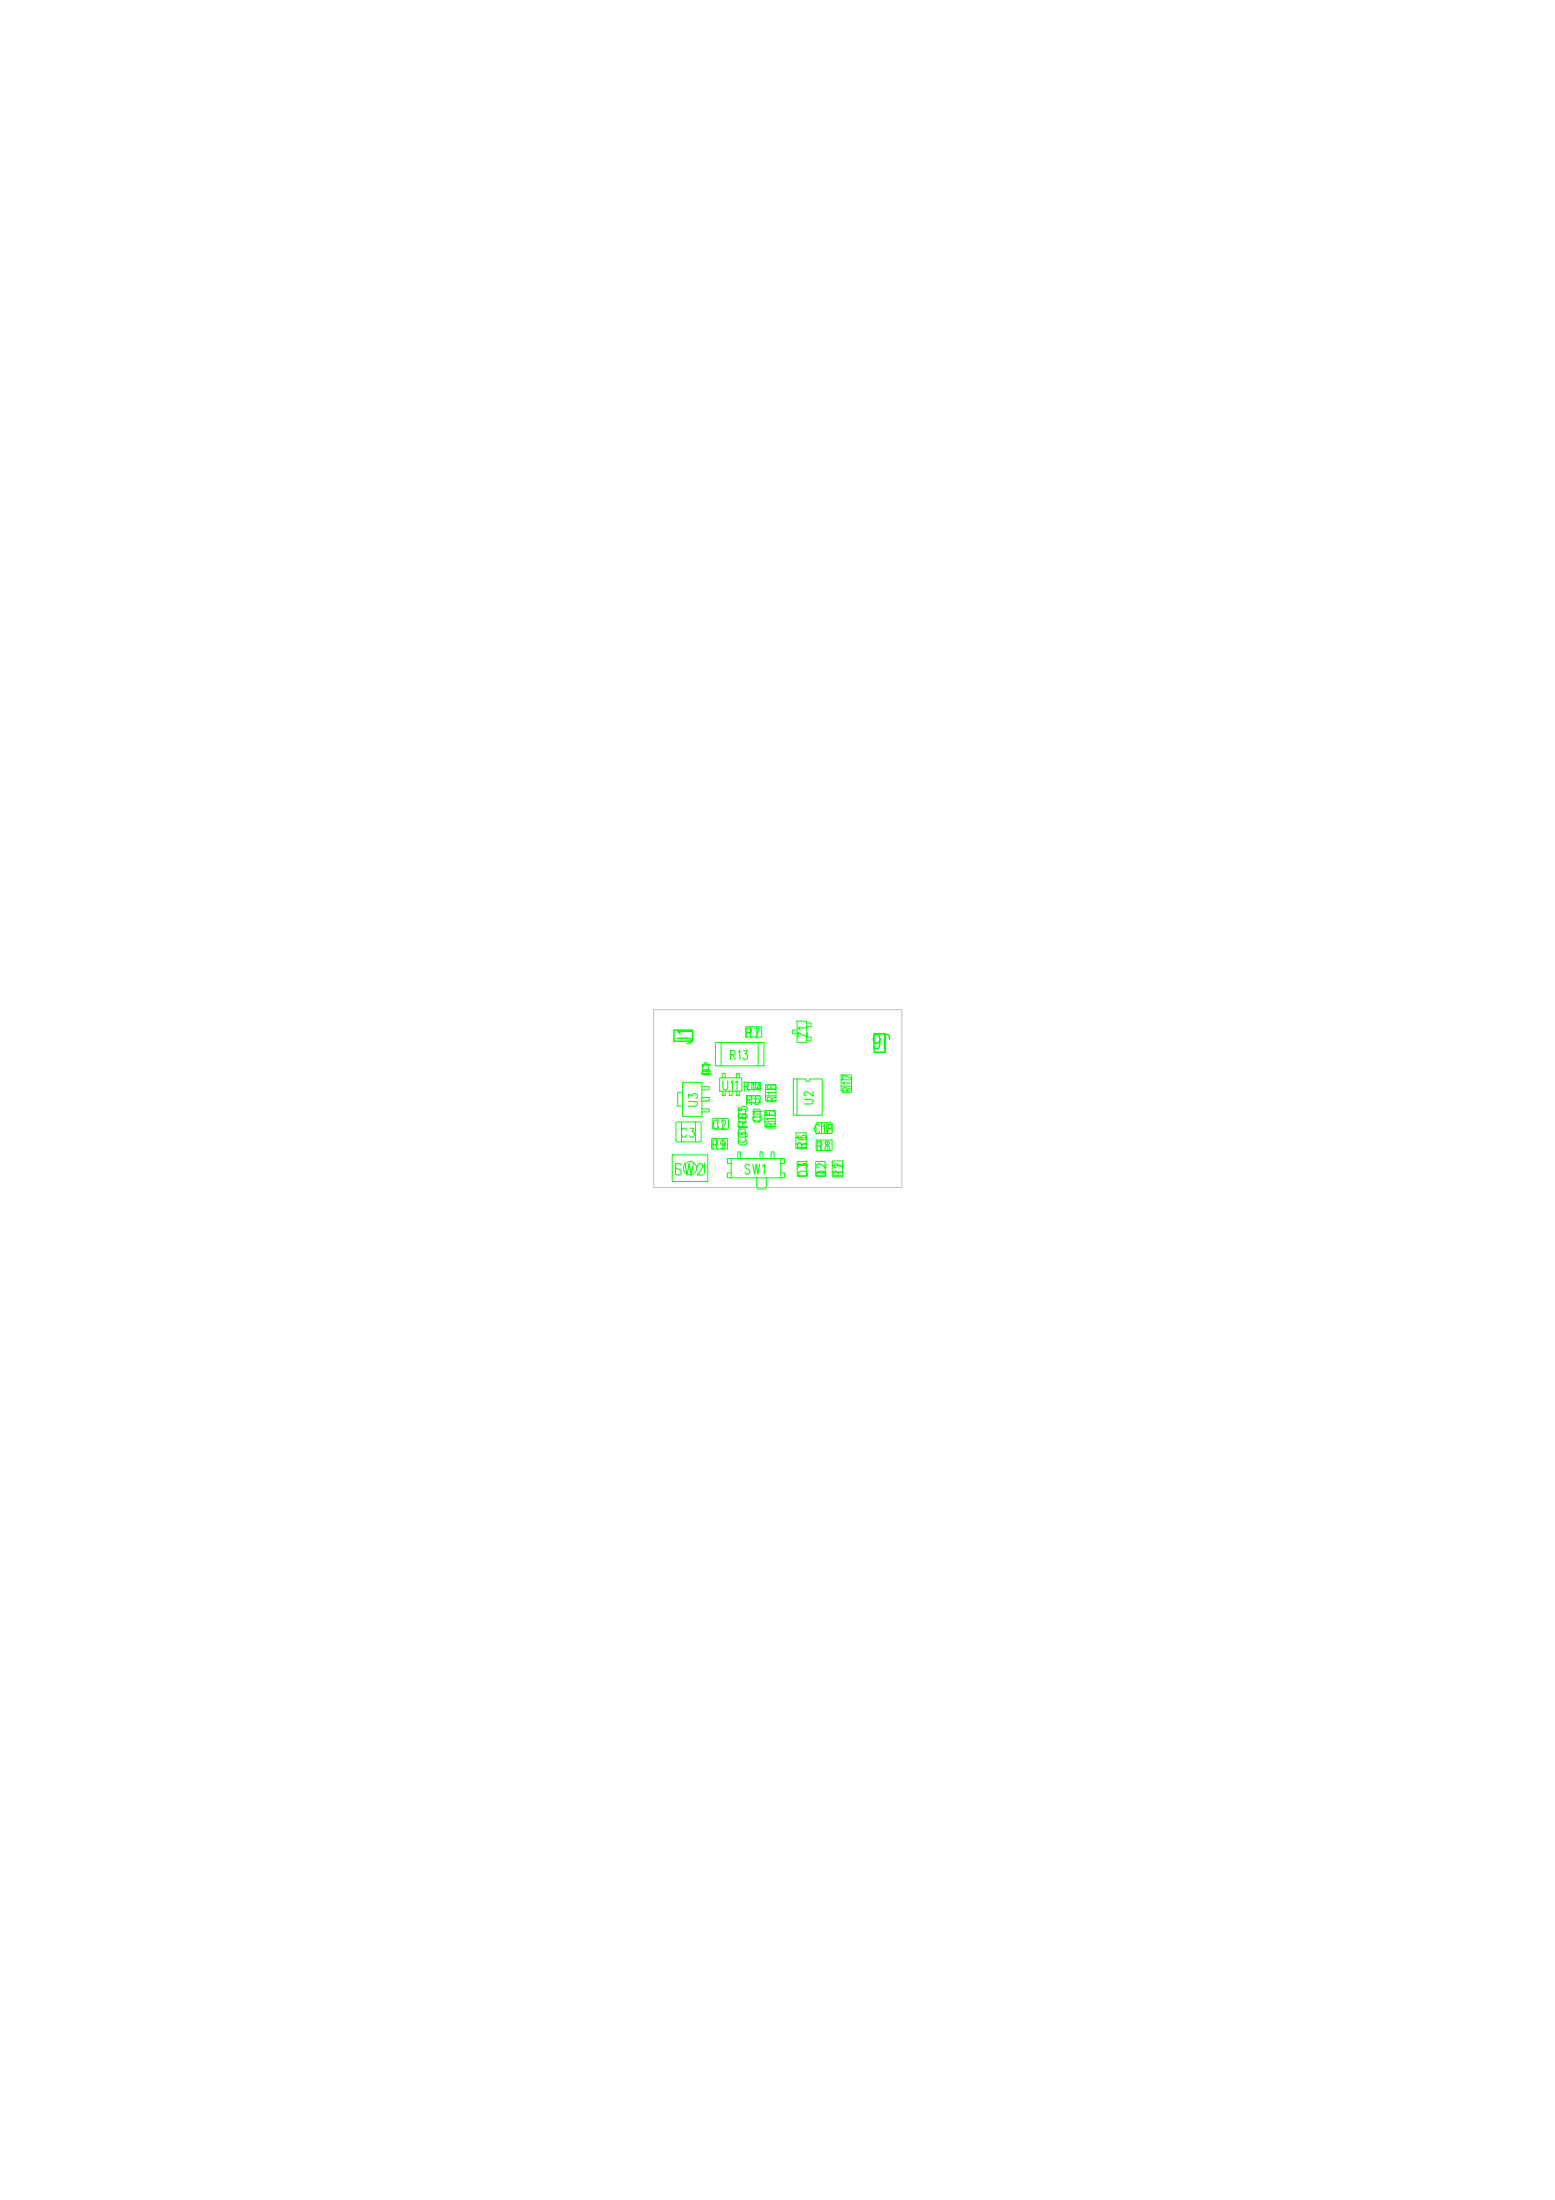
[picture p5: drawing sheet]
<svg xmlns="http://www.w3.org/2000/svg" width="210mm" height="297mm" viewBox="0 0 210 297" stroke-linecap="round" stroke-linejoin="round" font-family="sans-serif">
<path d="M88.2 136.3h33.5v24h-33.5z" fill="none" stroke="#c0c0c0" stroke-width=".13"/>
<g fill="none" stroke="#0f0" stroke-width=".13">
<path d="M100.7 138.6h2.1v1.4h-2.1zM107.6 139.1h-.6v.5h.6M107.6 137.9h1.3v2.9h-1.3zM90.7 155.9h4.8v3.6h-4.8zM91.2 157v1.4M92.1 146.1h2.6v.6h1v.4h-1v1.1h1v.5h-1v1h1v.4h-1v.6h-2.6v-1.4h-.6v-1.8h.6zM92.1 147.5v1.8M94.7 146.7v.4M94.7 149.7v.4M94.8 144.7h.9M95.1 143.7v-.2h.3v.2M95.1 145v.2h.3v-.2"/>
<path d="M95.1 157v1.4M96.6 140.8h6.5v3.1h-6.5zM96.9 151v1.5M97.1 145.5h3v1.8h-3zM97.5 145.5v-.6h.4v.6M97.5 147.3v.6h.4v-.6M98.4 147.3v.6h.4v-.6M98.7 158.4h-.5v.6h.5M98.7 156.4h-.5v.7h.5M98.7 156.4h6.7v2.6h-2v1.3l-.2 .2h-.9l-.2-.2v-1.3h-3.4zM99.4 145.5v-.6h.4v.6M99.4 147.3v.6h.4v-.6"/>
<path d="M99.6 156.4v-.9h.4v.9M99.7 149.8h.9v1.7h-.9zM99.7 150.9h.9M99.7 150.4h.9M100.9 148h1.7v.9h-1.7zM100.9 146.2h1.7v.9h-1.7zM102 146.2v.9M102 148v.9M102.6 156.4v-.9h.4v.9M104.1 156.4v-.9h.4v.9M105.4 156.4h.5v.7h-.5M105.4 158.4h.5v.6h-.5"/>
<path d="M107.6 156.8h1.3v2h-1.3zM107.6 157.4h1.3M107.6 157.3h1.3M110.2 153.9h2.1v1.4h-2.1zM110.2 151.7h2.1v1.3h-2.1zM111.6 151.6v1.5M111.7 153.9v1.4"/>
</g>
<g fill="none" stroke="#0f0" stroke-width=".15">
<path d="M107.7 139.4v.7M91.9 157.3a.4 .4 0 0 0-.5-.2 .4 .4 0 0 0-.2 .5l.5 .3a.39 .39 0 0 1 .2 .5 .39 .39 0 0 1-.5 .2l-.2-.2M97 151.5a.35 .35 0 0 0-.5-.3 .35 .35 0 0 0-.2 .5v.3a.35 .35 0 0 0 .2 .4 .35 .35 0 0 0 .5-.2M99.6 149.4v.5h.6a.36 .36 0 0 1 0-.5 .36 .36 0 0 1 .5 0 .31 .31 0 0 1 .2 .4 .31 .31 0 0 1-.3 .2M99.6 152.1v-.4l.3-.3 .3 .1v.6M99.8 150.5h-.1l-.1 .3a.73 .73 0 0 0 1.3-.1 .36 .36 0 0 0-.5-.2 .36 .36 0 0 0-.2 .4l.3 .1M100.9 151.4l-.7 .4M101.2 157.4a.32 .32 0 0 0-.4-.2 .32 .32 0 0 0-.2 .4l.4 .3a.34 .34 0 0 1 .1 .5 .34 .34 0 0 1-.5-.1M102.4 147.9h-.4l-.1 .6a.36 .36 0 0 1 .5 0 .36 .36 0 0 1 0 .5 .31 .31 0 0 1-.3 .2 .31 .31 0 0 1-.3-.3M102.8 146.9h-.7l.5-.8v1.2M102.9 157.4l.3-.2v1.3M107.7 157.6v-.5l.5 .3a.36 .36 0 0 1 .6-.3 .36 .36 0 0 1-.1 .6"/>
<path d="M107.8 158.3a.77 .77 0 0 1 1.2 .1v.4h-1.3zM111.4 154.2v.3a.48 .48 0 0 1 .5 .3 .48 .48 0 0 1 0 .5 .38 .38 0 0 1-.6-.3 .38 .38 0 0 1 .5-.4l.1-.1a.25 .25 0 0 0-.1-.4zM111.8 151.9v.3a.48 .48 0 0 1 .5 .3 .48 .48 0 0 1-.1 .5 .38 .38 0 0 1-.5-.3 .38 .38 0 0 1 .4-.4l.1-.1a.25 .25 0 0 0-.1-.4z"/>
</g>
<text font-size="5.5" fill="#0f0" x="105" y="150.1">U2</text>
<g font-size="3.3" fill="#0f0">
<text x="99.2" y="144.2" transform="rotate(-90 99.2 144.2)">R13x2</text>
<text x="102.9" y="144.2" transform="rotate(-90 102.9 144.2)">R13x1</text>
<text x="103" y="148.7">R16</text>
<text x="102.9" y="152.2">R15</text>
</g>
<text font-size="3.2" fill="#0f0" x="90.6" y="154">C3</text>
<g font-size="3" fill="#0f0">
<text x="93.4" y="140.9" transform="rotate(-90 93.4 140.9)">J1</text>
<text x="120.1" y="139.7" transform="rotate(180 120.1 139.7)">J6</text>
</g>
<text font-size="2.8" fill="#0f0" x="94.6" y="145.3">D1</text>
<g font-size="2.5" fill="#0f0">
<text x="99.4" y="154.2">C31</text>
<text x="91.1" y="158.7">SW2</text>
</g>
<g font-size="2" fill="#0f0">
<text x="109" y="140.1" transform="rotate(-90 109 140.1)">Z1</text>
<text x="94.2" y="149.4" transform="rotate(-90 94.2 149.4)">U3</text>
<text x="99.3" y="149.1" transform="rotate(-90 99.3 149.1)">R65</text>
<text x="91.9" y="153.6">C3</text>
<text x="95.5" y="155.1">R9</text>
<text x="96.2" y="152.5">C2</text>
<text x="102.9" y="151.5" transform="rotate(-90 102.9 151.5)">C1</text>
<text x="108.9" y="155" transform="rotate(-90 108.9 155)">R6</text>
<text x="100.6" y="158.5">SW1</text>
<text x="111.5" y="158.8" transform="rotate(-90 111.5 158.8)">D2</text>
<text x="113.8" y="158.8" transform="rotate(-90 113.8 158.8)">R2</text>
</g>
<text font-size="1.7" fill="#0f0" x="114.9" y="147.7" transform="rotate(-90 114.9 147.7)">R17x2 R17x1</text>
<text font-size="1.4" fill="#0f0" x="110.8" y="153.3" transform="rotate(-90 110.8 153.3)">C18x2</text>
<g font-size="1.2" fill="#0f0">
<text x="101.3" y="140.2" transform="rotate(-90 101.3 140.2)">R7x1</text>
<text x="103.1" y="140.2" transform="rotate(-90 103.1 140.2)">R7x2</text>
<text x="96.7" y="155.3" transform="rotate(-90 96.7 155.3)">R9x2</text>
<text x="110.8" y="155.5" transform="rotate(-90 110.8 155.5)">R8x2</text>
</g>
<text font-size=".9" fill="#0f0" x="101.4" y="149.1" transform="rotate(-90 101.4 149.1)">R5x1 R14x1</text>
</svg>
